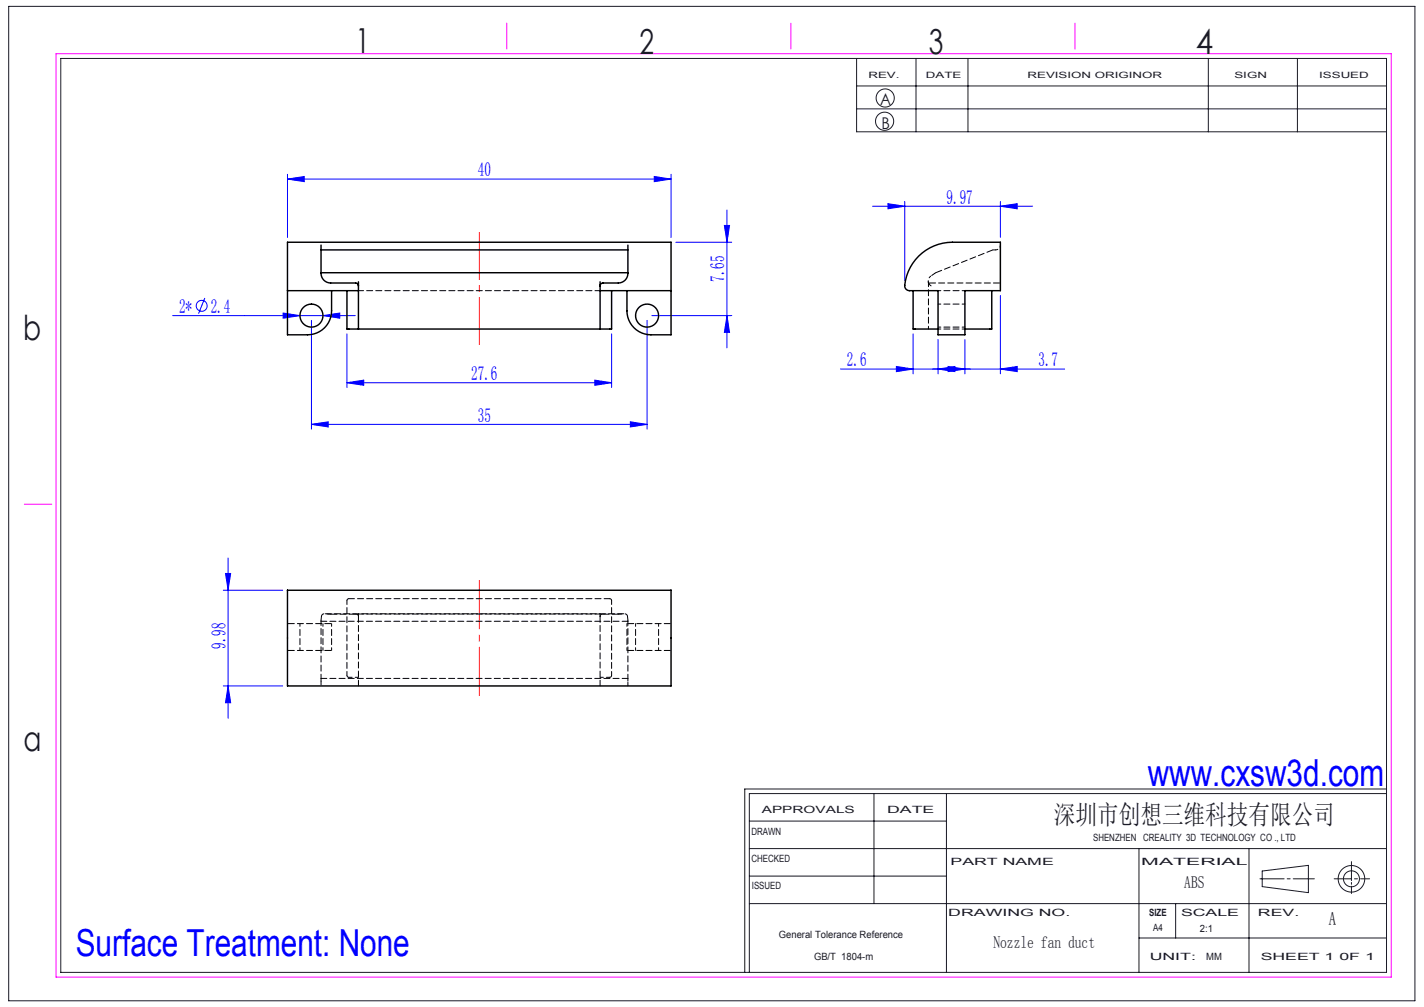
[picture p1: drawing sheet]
<svg xmlns="http://www.w3.org/2000/svg" width="297mm" height="210mm" viewBox="0 0 297 210" stroke-linecap="round" stroke-linejoin="round" font-family="sans-serif">
<g fill="none" stroke="#191924" stroke-width=".21">
<path d="M1.8 1.3h293.3v207.4h-293.3zM12.7 12.2h276.5v190.6h-276.5zM178.7 12.2v15.3h110.5M178.7 17.9h110.5M191.1 12.2v15.3M201.9 12.2v15.3M252 12.2v15.3M270.6 12.2v15.3M178.7 22.7h110.5M156.3 177h132.9M156.3 171.2h41.1M182.3 165.5v22.9"/>
<path d="M197.4 165.5v37.3M237.6 177v25.8M260.5 177v25.8M281.9 179.7v4M289.2 165.5h-132.9v37.3M289.2 164.5h-133.9v38.3M156.3 188.4h132.9M156.3 182.7h41.1M237.6 195.6h51.6M245.2 188.4v7.2M262.8 183.3h5M263.3 181.6l9.6-1.1v5.7l-9.6-1.3z"/>
<path d="M268.5 183.3h.6M269.7 183.3h4.4M278.3 183.3h3.6M281.9 184v.4M281.9 184.8v1.5M282.5 183.3h.6M283.8 183.3h1.9"/>
<circle cx="184.5" cy="25.3" r="1.89"/>
<circle cx="184.6" cy="20.4" r="1.89"/>
<circle cx="281.9" cy="183.3" r="1.67"/>
<circle cx="281.9" cy="183.3" r="2.77"/>
</g>
<path d="M11.7 11.2h278.5v192.6h-278.5zM105.7 4.8v5.4M165 4.8v5.4M224.2 4.8v5.4M5.1 105.1h5.7" fill="none" stroke="#f0f" stroke-width=".21"/>
<g fill="none" stroke="#00f" stroke-width=".21">
<path d="M60 37.3l3.5-.5v1.1zM60 36.3v13.2M60 37.3h80M136.5 36.8l3.5 .5-3.5 .6zM140 36.3v13.2M141 50.5h11.6M151.1 47h1.1l-.6 3.5zM151.6 43.8v28.7M182 43h33.4M185.2 42.5l3.5 .5-3.5 .5zM188.7 42v16.5M208.6 43l3.5-.5v1z"/>
<path d="M208.6 42v7.5M36 65.8h38.1M42.7 62.2l-1.3 3.2M59.1 65.3l3.5 .5-3.5 .6zM65 66.8v22.7M67.4 65.8l3.5-.5v1.1zM72.4 79.8l3.5-.5v1.1zM72.4 69.6v11.2M72.4 79.8h55.2M124.1 79.3l3.5 .5-3.5 .6zM127.6 69.6v11.2M135 66.8v22.7"/>
<path d="M136 65.8h16.6M151.6 65.8l.6 3.5h-1.1zM175.3 77h46.8M186.9 76.4l3.5 .6-3.5 .5zM190.4 69.6v8.4M195.6 77l3.5-.6v1.1zM195.6 70.8v7.2M197.7 76.4l3.5 .6-3.5 .5zM201.2 70.8v7.2M208.6 77l3.5-.6v1.1zM208.6 61.6v16.4M65 88.5l3.5-.5v1z"/>
<path d="M65 88.5h70M131.5 88l3.5 .5-3.5 .5zM47 119.6h1.1l-.5 3.5zM47.6 116.4v33.4M46.6 123.1h12.4M46.6 143h12.4M47.6 143l.5 3.5h-1.1z"/>
<circle cx="42.1" cy="63.8" r="1.14"/>
</g>
<path d="M100 48.5v23.3" fill="none" stroke="#f00" stroke-width=".21" stroke-dasharray="30.5 1.3 1.3 1.3" stroke-dashoffset="20.7"/>
<path d="M100 121.1v23.9" fill="none" stroke="#f00" stroke-width=".21" stroke-dasharray="30.5 1.3 1.3 1.3" stroke-dashoffset="20.4"/>
<g fill="#00f">
<path d="M208.6 43l3.5-.5v1zM185.2 42.5l3.5 .5-3.5 .5z"/>
<path d="M60 37.3l3.5-.5v1.1zM136.5 36.8l3.5 .5-3.5 .6zM65 88.5l3.5-.5v1zM131.5 88l3.5 .5-3.5 .5zM67.4 65.8l3.5 .6v-1.1zM59.1 65.3v1.1l3.5-.6zM72.4 79.8l3.5-.5v1.1zM124.1 79.3l3.5 .5-3.5 .6zM197.7 76.4l3.5 .6-3.5 .5zM208.6 77l3.5-.6v1.1z"/>
<path d="M186.9 76.4l3.5 .6-3.5 .5zM195.6 77l3.5-.6v1.1z"/>
<path d="M151.1 47h1.1l-.6 3.5zM151.6 65.8l.6 3.5h-1.1zM47 119.6h1.1l-.5 3.5zM47.6 143l.5 3.5h-1.1z"/>
</g>
<g fill="none" stroke="#000" stroke-width=".3">
<path d="M67 51.1v5.9a2 2 0 0 0 2 2h5.2a.6 .6 0 0 1 .6 .6M67 52.1h64M67 56.9h64M74.8 58.8v.8M74.8 59.6v9M125.2 58.8v.8M125.2 59.6v9M131 51.1v5.9a2 2 0 0 1-2 2h-3.2a.6 .6 0 0 0-.6 .6M191.6 53.4a10 10 0 0 1 7-2.9h10v10.1h-7.4v9.2h-5.6v-9.2h-5.9a1 1 0 0 1-1-1.1 10 10 0 0 1 2.9-6.1zM60 60.6h14.8M69.2 60.6v4.2a5 5 0 0 1-5 5h-4.2v-19.3h80v19.3h-4.2a5 5 0 0 1-5-5v-4.2M72.4 60.6v8h55.2v-8"/>
<path d="M125.2 60.6h14.8M190.4 60.6v8h5.2M206.8 60.6v8h-5.6M60 123.1v19.9h80v-19.9M60 123.1h.1M60 123.1h80M140 123.1h.1"/>
<circle cx="65" cy="65.8" r="2.4"/>
<circle cx="135" cy="65.8" r="2.4"/>
</g>
<path d="M74.8 60.6h50.4M125.2 128h-50.4" fill="none" stroke="#000" stroke-width=".21" stroke-dasharray="1.3 .6" stroke-dashoffset=".2"/>
<path d="M195 57l-.9 .6M67 128.5l.1-.2a1.21 1.21 0 0 1 1.4-.2h.5M74.2 128.1l.4 .1 .2 .4M125.2 128.6l.1-.4 .5-.1M127.6 125.2v15.6M129 128.1l1.5-.1 .4 .5M67 142v1M72.4 140.8v-15.6M131 143v-1" fill="none" stroke="#000" stroke-width=".21" stroke-dasharray="1.3 .6" stroke-dashoffset=".5"/>
<path d="M193.7 59l.5 .6M67 129.6v11.9M67 129.4v-.9M130.9 128.5l.1 .9M131 129.6v11.9" fill="none" stroke="#000" stroke-width=".21" stroke-dasharray="1.3 .6" stroke-dashoffset=".4"/>
<path d="M72.8 124.8h54.4M74.8 128.6v14.4M131 129.6h-64M67 141.5h64M125.2 143v-14.4" fill="none" stroke="#000" stroke-width=".21" stroke-dasharray="1.3 .6" stroke-dashoffset=".1"/>
<g fill="none" stroke="#000" stroke-width=".21" stroke-dasharray="1.3 .6">
<path d="M193.6 58.8l.2 .4M193.6 59.2v-.4M195.2 56.9l-.2 .1M207.1 52.1h.5M67 129.6v-.2M72.8 124.8l-.3 .2-.1 .2M74.8 128.6v-.6M125.2 128v.6M127.6 125.2l-.2-.2-.2-.2M129 128.1h-3.2M131 129.6v-.2M67 141.5v.5"/>
<path d="M72.4 140.8l.1 .3 .3 .1M127.2 141.2l.2-.1 .2-.3M131 141.5v.5"/>
</g>
<path d="M195.2 56.9l11.9-4.8M74.2 128.1h-5.2M130.2 128h-62.5" fill="none" stroke="#000" stroke-width=".21" stroke-dasharray="1.3 .6" stroke-dashoffset="-.1"/>
<path d="M193.6 59.2v9.4M195.6 68.2h5.6M201.2 60.6h-5.6M201.2 68.6h-5.6M201.2 63.4h-5.6M62.6 130v5.6M67.4 135.6v-5.6M69.2 135.6v-5.6M130.8 135.6v-5.6M132.6 130v5.6M137.4 135.6v-5.6" fill="none" stroke="#000" stroke-width=".21" stroke-dasharray="1.3 .6" stroke-dashoffset=".7"/>
<path d="M193.7 59h14.9M60 130h9.2M60 135.6h9.2M130.8 130h9.2M130.8 135.6h9.2" fill="none" stroke="#000" stroke-width=".21" stroke-dasharray="1.3 .6" stroke-dashoffset="-.2"/>
<path d="M74.8 141.2h-2M127.2 141.2h-2" fill="none" stroke="#000" stroke-width=".21" stroke-dasharray="1.3 .6" stroke-dashoffset=".6"/>
<path d="M194.1 57.6a1.2 1.2 0 0 0-.4 1.4M207.6 52.1a1 1 0 0 0 1-1" fill="none" stroke="#000" stroke-width=".21" stroke-dasharray="1.3 .6" stroke-dashoffset=".8"/>
<g font-size="7.8" fill="#00f">
<text x="239.4" y="163.9">www.cxsw3d.com</text>
<text x="15.8" y="199.3">Surface Treatment: None</text>
</g>
<g font-size="7.2" fill="#191924">
<text x="74.1" y="11">1</text>
<text x="133.4" y="11.2">2</text>
<text x="193.7" y="11.3">3</text>
<text x="249.4" y="11.3">4</text>
<text x="4.8" y="70.9">b</text>
<text x="4.9" y="156.5">a</text>
</g>
<text font-size="5.6" fill="#191924" x="219.8" y="171.8">深圳市创想三维科技有限公司</text>
<g font-size="4.1" fill="#00f">
<text x="99.7" y="36.8">40</text>
<text x="197.4" y="42.4">9.97</text>
<text x="151" y="58.7" transform="rotate(-90 151 58.7)">7.65</text>
<text x="37.4" y="65.2">2*</text>
<text x="43.9" y="65.2">2.4</text>
<text x="176.7" y="76.4">2.6</text>
<text x="216.6" y="76.4">3.7</text>
<text x="98.3" y="79.2">27.6</text>
<text x="99.7" y="87.9">35</text>
<text x="47" y="135.3" transform="rotate(-90 47 135.3)">9.98</text>
</g>
<text font-size="3.9" fill="#191924" x="277.2" y="193">A</text>
<g font-size="3.5" fill="#191924">
<text x="247" y="185.2">ABS</text>
<text x="207.2" y="197.7">Nozzle fan duct</text>
</g>
<g font-size="3.4" fill="#191924">
<text x="183.6" y="22">A</text>
<text x="183.8" y="27">B</text>
</g>
<g font-size="2.1" fill="#191924">
<text x="158.9" y="169.5">APPROVALS</text>
<text x="185" y="169.5">DATE</text>
<text x="156.7" y="174.2">DRAWN</text>
<text x="156.7" y="179.7">CHECKED</text>
<text x="228" y="175.4">SHENZHEN CREALITY 3D TECHNOLOGY CO ., LTD</text>
<text x="156.8" y="185.4">ISSUED</text>
<text x="198.2" y="180.4">PART NAME</text>
<text x="238" y="180.4">MATERIAL</text>
<text x="197.8" y="191">DRAWING NO.</text>
<text x="239.7" y="191">SIZE</text>
<text x="246.3" y="191">SCALE</text>
<text x="262.4" y="191">REV.</text>
<text x="162.4" y="195.6">General Tolerance Reference</text>
<text x="240.5" y="194.1">A4</text>
<text x="250.3" y="194.3">2:1</text>
<text x="169.8" y="200.2">GB/T 1804-m</text>
<text x="239.8" y="200.2">UNIT:</text>
<text x="251.6" y="200.2">MM</text>
<text x="262.9" y="200.2">SHEET 1 0F 1</text>
</g>
<g font-size="1.8" fill="#191924">
<text x="181.1" y="16.3">REV.</text>
<text x="193.1" y="16.3">DATE</text>
<text x="214.3" y="16.3">REVISION ORIGINOR</text>
<text x="257.5" y="16.3">SIGN</text>
<text x="275.1" y="16.3">ISSUED</text>
</g>
</svg>
